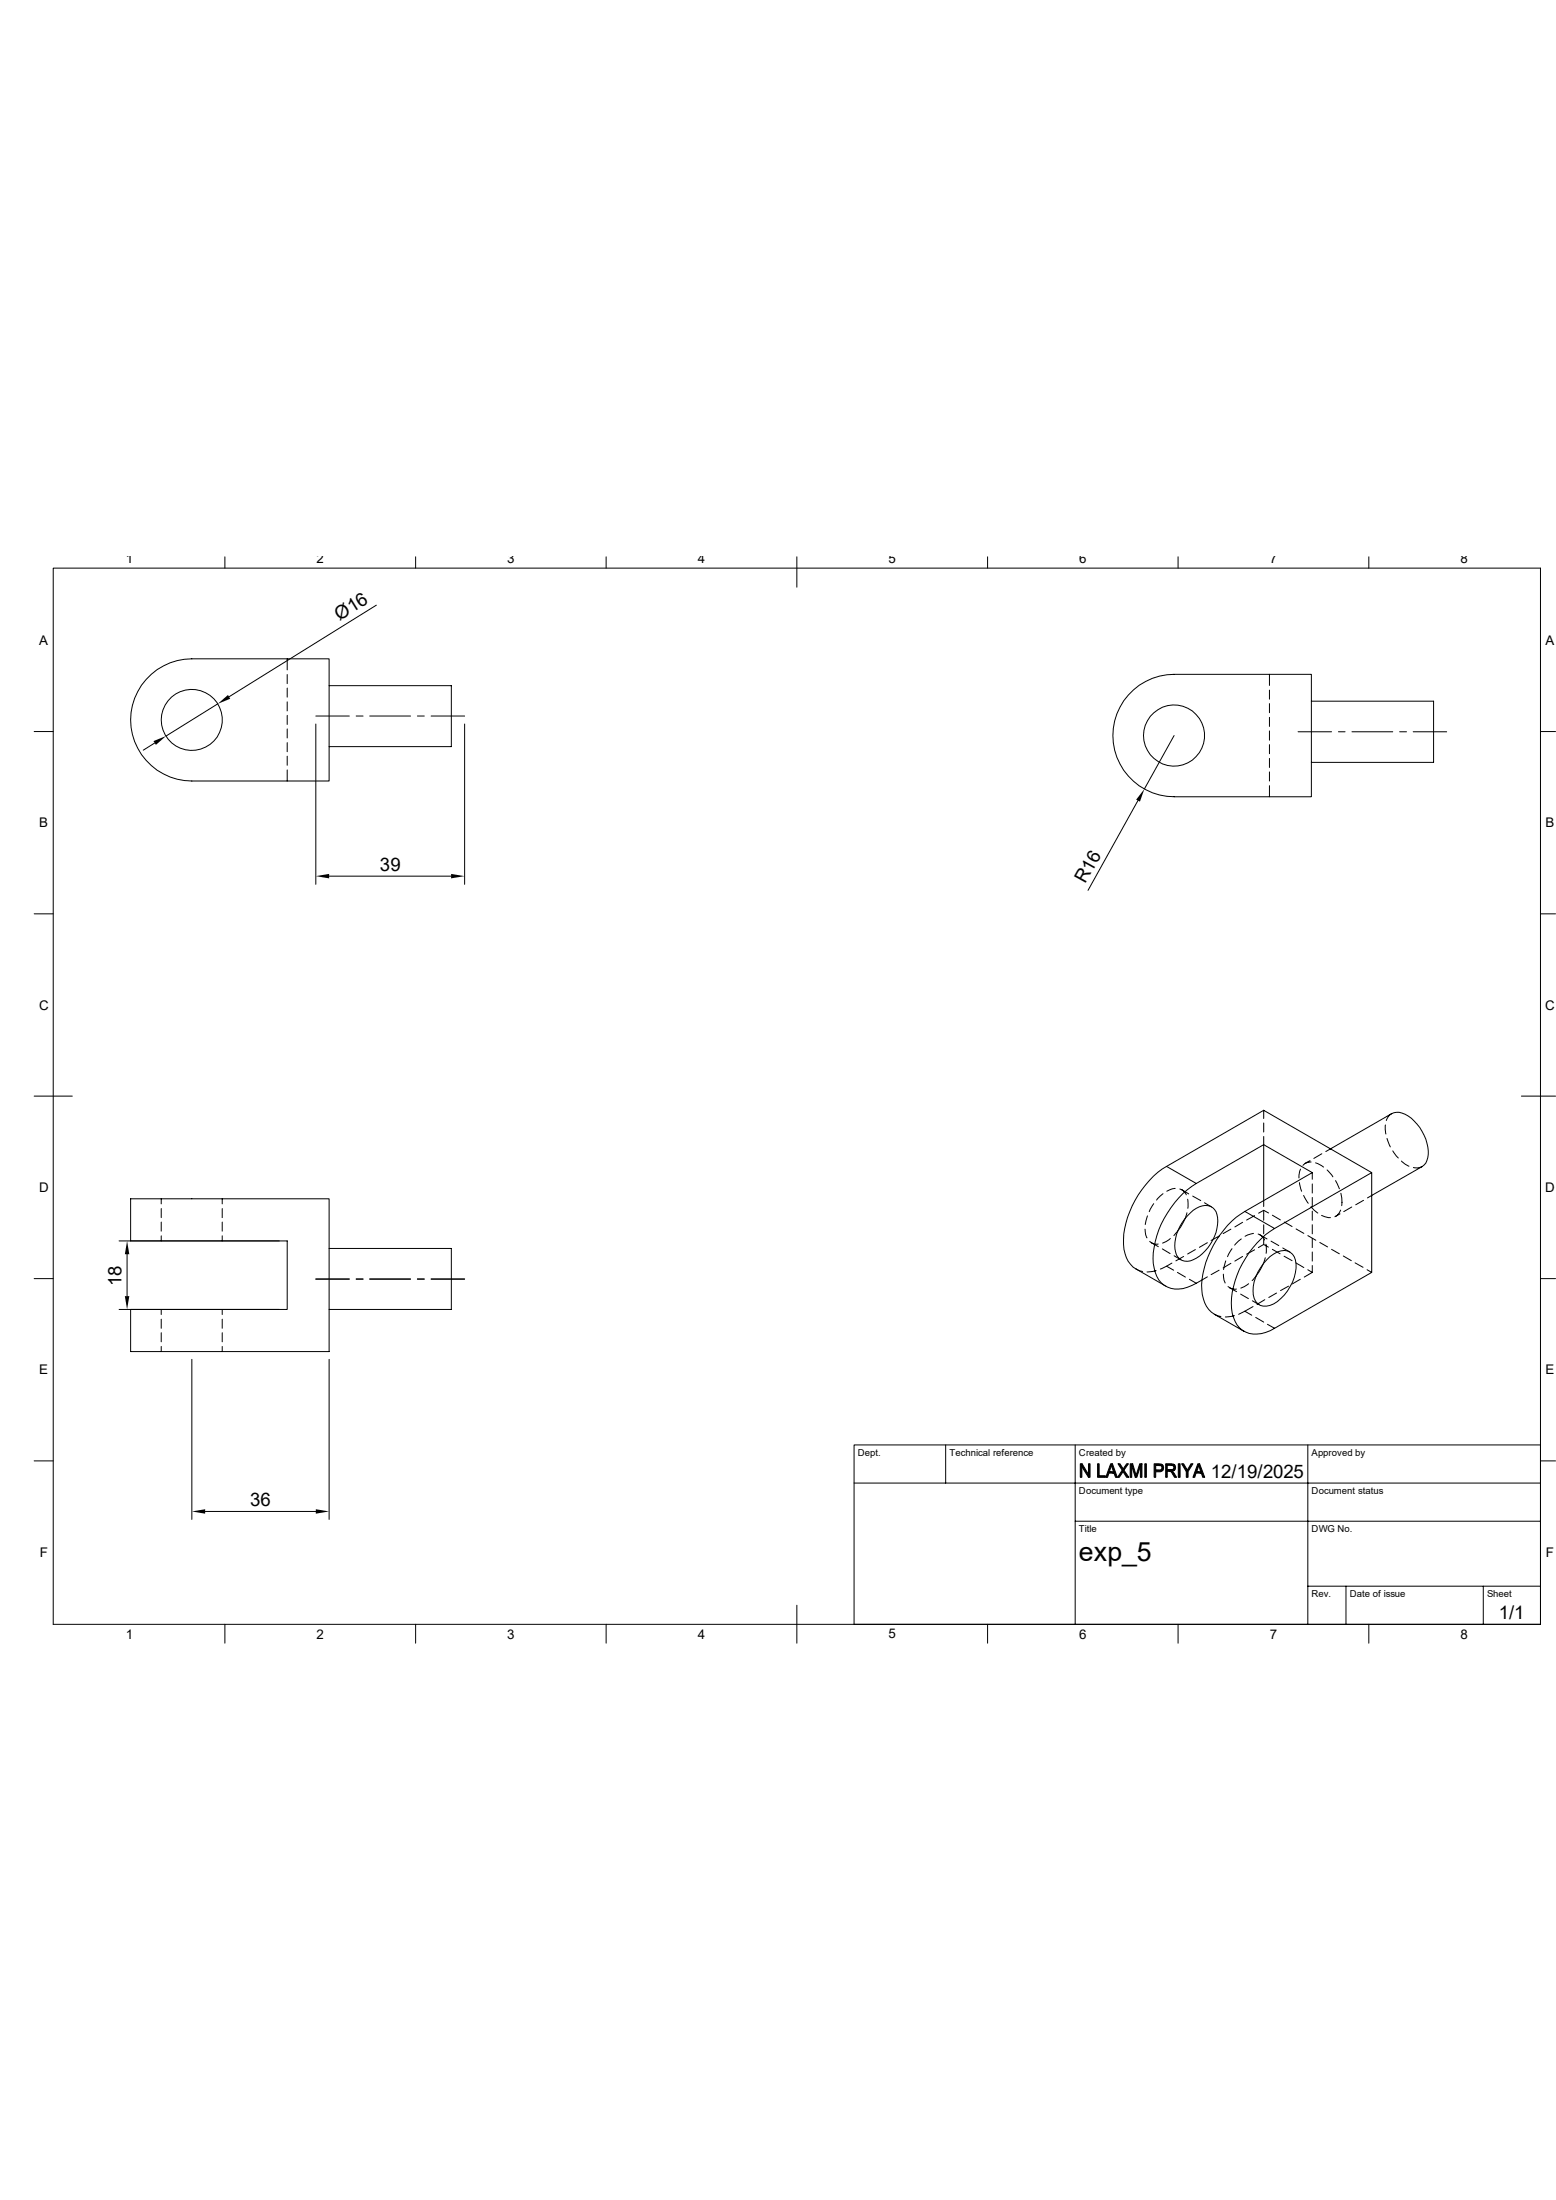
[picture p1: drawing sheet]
<svg xmlns="http://www.w3.org/2000/svg" width="297mm" height="420mm" viewBox="0 0 297 420" stroke-linecap="round" stroke-linejoin="round" font-family="sans-serif">
<g fill="none" stroke="#000" stroke-width=".19">
<path d="M10.2 108.5h283.8v201.6h-283.8zM42.9 106.3v2.2M71.8 115.5l-28.1 17.5M79.3 106.3v2.2M115.7 106.3v2.2M152.1 106.3v5.8M188.5 106.3v2.2M224.9 106.3v2.2M261.3 106.3v2.2M6.5 139.7h3.7M28.9 128.7a11.5 11.5 0 0 1 7.7-2.9h26.2v23.3h-26.2a11.6 11.6 0 0 1-10.9-7.5 11.6 11.6 0 0 1 3.2-12.9zM41.6 134.4l-9.9 6.1"/>
<path d="M54.8 125.8v2.1M54.8 128.8v1.7M54.8 131.4v1.7M54.8 134v1.7M54.8 136.6v1.7M54.8 139.1v1.8M60.3 138.2v30.6M60.3 136.7h6.4M62.8 130.9h23.3v11.6h-23.3M68 136.7h1.3M70.6 136.7h7.8M79.7 136.7h1.3"/>
<path d="M82.3 136.7h6.4M88.7 138.2v30.6M216.4 131.7a11.5 11.5 0 0 1 7.7-3h26.2v23.4h-26.2a11.7 11.7 0 0 1-10.9-7.5 11.7 11.7 0 0 1 3.2-12.9zM242.3 128.7v2.2M242.3 131.7v1.8M242.3 134.3v1.8M242.3 136.9v1.8M242.3 139.5v1.8M247.8 139.7h6.4M250.3 133.9h23.3v11.6h-23.3M255.5 139.7h1.3M258.1 139.7h7.8"/>
<path d="M267.2 139.7h1.3M269.7 139.7h6.4M294 139.7h2.9M29.5 141.9l-2.2 1.3M54.8 141.8v1.7M54.8 144.4v1.7M54.8 147v2.1M217.2 152.8l-9.5 17.2M224.1 140.4l-5.7 10.2M242.3 142.2v1.7M242.3 144.8v1.7M242.3 147.4v1.7"/>
<path d="M242.3 150v2.1M6.5 174.5h3.7M62.8 167.3h23.3M294 174.5h2.9M6.5 209.3h7.3M241.2 212v1.5M241.2 214.4v1.7M241.2 217v1.5l9.3 5.4M241.2 212l-18.5 10.7M241.2 212l20.6 11.9M264.5 214.8v1.7M264.8 217.3l.6 1.6"/>
<path d="M265.6 212.6a2.24 2.24 0 0 0-1 1.3M265.6 212.6a3.9 3.9 0 0 1 4.4 1.4 8.3 8.3 0 0 1 2.5 7 2.27 2.27 0 0 1-1.1 1.7M265.6 212.6l-12.5 7.2M265.9 219.7l1 1.4M290.4 209.3h6.5M22.7 236.9h30.6M24.3 239.4v8M24.9 228.9h37.9v29.1h-37.9v-8h29.9v-13.1h-29.9zM30.8 228.9v.9M30.8 230.7v1.8M30.8 233.3v1.7M30.8 235.9v1"/>
<path d="M42.4 228.9v.9M42.4 230.7v1.8M42.4 233.3v1.7M42.4 235.9v1M62.8 238.3h23.3v11.7h-23.3M218.6 234.7l.1 1.1 .2 .5M219 232.1l-.4 1.7M219.5 237a1.82 1.82 0 0 0 1.6 .5M219.8 237.2l1.3 .8M220.2 229.8l-.8 1.5M221.9 238.4l1.5 .9M222 227.9l-1.2 1.2"/>
<path d="M222.7 222.7a18 18 0 0 0-8.2 14.9 5.5 5.5 0 0 0 2.4 4.7M222.7 222.7l5.6 3.2M223.4 236.4l-1.5 .9M224.1 239.7l1.3 .8M224.3 226.9h-.5l-1.1 .5M225.2 227a1.84 1.84 0 0 1 1.2 1.1M225.6 227.1l1.3 .8M225.9 239.9l-1.4 .8M226.6 231.5a10.1 10.1 0 0 1-2.5 4.4M226.7 232.1a4.2 4.2 0 0 1 4.4-1.8 2.7 2.7 0 0 1 1.4 2.8 8.6 8.6 0 0 1-5.3 7.6 2.27 2.27 0 0 1-2.9-2.2 8.1 8.1 0 0 1 2.4-6.4zM226.7 228.9v1.8M227.7 228.3l1.5 .9"/>
<path d="M228.2 238.5l-1.5 .9M228.3 225.9a17.9 17.9 0 0 0-8.2 15.3 5.3 5.3 0 0 0 2.7 4.5 5.9 5.9 0 0 0 5.5-.7M228.3 225.9l12.9-7.4v11.8M229.9 229.6l1.4 .8M230.5 237.2l-1.6 .9M232.7 236l-1.5 .8M234.9 234.7l-1.4 .8M235.2 238.4l-.9 1.5M236.9 236.5l-1.2 1.2M237.2 239.9l-1.5 .8M237.2 233.3l-1.5 .9M237.6 231.3a18 18 0 0 0-8.2 14.9 5.7 5.7 0 0 0 2.4 4.7"/>
<path d="M237.6 231.3l5.7 3.2M239.3 235.5l-1.6 .5M239.5 238.6l-1.5 .8M239.5 232.1l-1.5 .8M240.2 235.6a2.03 2.03 0 0 1 1.2 1.1M240.5 235.8l1.4 .7M241.2 236.4v1.2l-1 .6M241.2 231.2v1.8M241.2 233.8v1.7M241.2 237.6l.9 .5M241.6 237.5l.1 1.8M242.1 231.6l-.9-.5-1 .5"/>
<path d="M242.6 236.9l1.5 .9M242.9 232l1.5 .9M242.9 238.5l1.4 .9M243.3 234.5a18.4 18.4 0 0 0-8.3 14.3 5.6 5.6 0 0 0 2.8 5.5 5.9 5.9 0 0 0 5.5-.7M243.3 234.5l18.5-10.6v19l-18.5 10.7M244.9 238.3l1.3 .7M245.1 239.8l1.5 .9M245.2 233.3l1.4 .8M247.4 234.6l1.5 .9M248 225.8l.5 1.6M248.2 223.2l-.3 1.7M248.8 228.2l.9 1.5"/>
<path d="M249.6 235.9l1.6 .9M250.1 221.6l-1 .5M250.2 230.4l1.3 1.2M250.3 221.8a2.03 2.03 0 0 0-1.6 .7M250.5 223.9l-12.9 7.4M250.5 223.9v1.2M250.5 226v1.8M250.5 228.6v1.7M250.5 231.2v1.8M250.5 233.8v1.7M250.5 236.4v1.8M250.5 239v1.7"/>
<path d="M251.1 222l1.5 .8M251.9 237.2l1.5 .8M252.3 232l1.7 .5M252.3 220.3l-1.5 .8M253.3 223.4l1.1 1.3M254.2 238.5l1.5 .9M254.9 225.4l.8 1.5M255.8 231.7l-.8 .5M255.9 231l-.6 1-.5 .3M255.9 227.8l.2 .9v1.5M256.4 239.8l1.5 .9M258 230.4l-1.5 .9"/>
<path d="M260.3 229.2l-1.5 .8M267.5 221.7l1.4 .9M271.4 222.7a2.22 2.22 0 0 1-1.6 .2M271.4 222.7l-10.4 6M6.5 244.1h3.7M22.7 250h30.6M30.8 250v1M30.8 251.8v1.8M30.8 254.4v1.8M30.8 257v1M36.6 259.5v30.6M42.4 250v1"/>
<path d="M42.4 251.8v1.8M42.4 254.4v1.8M42.4 257v1M60.3 244.2h6.4M62.8 259.5v30.6M68 244.2h1.3M70.6 244.2h7.8M79.7 244.2h1.3M82.3 244.2h6.4M216.9 242.3l1.2 .4M216.9 242.3l5.6 3.2M220.7 242.6l-1.8 .2"/>
<path d="M221.5 242.3l1.2-.6 1.3 .8M223.7 241.1l-1 .6M224.7 242.9l1.6 .9M227 244.2l1.3 .8M230.5 243.8l-2.2 1.2M231.8 250.9l1.2 .4M231.8 250.9l5.7 3.3M232.7 242.5l-1.5 .8M233.5 243.2l.1 1.2 .2 .5M234 240.7l-.4 1.7M234.4 245.6l.1 .1a1.77 1.77 0 0 0 1.5 .4M234.7 245.8l1.4 .8"/>
<path d="M234.9 241.2l-1.4 .9M235.6 251.2l-1.7 .2M236.4 250.9l1.2-.6 1.3 .8M236.8 247.1l1.5 .8M238.3 245.1l-1.4 .8M239.1 248.3l1.3 .8M239.2 249.4l-1.6 .9M239.7 251.5l1.5 .9M241.4 248.1l-1.5 .9M241.5 240.1a10.1 10.1 0 0 1-2.5 4.4M241.8 240.5a4.3 4.3 0 0 1 3.9-1.7 2.87 2.87 0 0 1 1.7 3.3 8.7 8.7 0 0 1-5 7.1 2.42 2.42 0 0 1-3.2-2.8 8.8 8.8 0 0 1 2.6-5.9zM241.9 252.8l1.4 .8"/>
<path d="M243.7 246.8l-1.5 .9M246 245.5l-1.6 .9M247.4 241.1l1.5 .9M248.2 244.2l-1.5 .9M249.6 242.4l.9 .5M250.5 241.6v1.3M250.5 242.9l-1.5 .9M258.7 241.1l1.5 .8M260.9 242.4l.9 .5M294 244.1h2.9M6.5 278.9h3.7M180.5 275.8v7.3"/>
<path d="M205.2 275.8v34.3M249.6 275.8v34.3M294 275.8h-131v34.3M294 278.9h2.9M39.2 288.5h21.1M163 283.1h131M205.2 290.4h88.8M42.9 310.1v3.6M79.3 310.1v3.6M115.7 310.1v3.6M152.1 306.5v7.2M188.5 310.1v3.6"/>
<path d="M224.9 310.1v3.6M249.6 302.8h44.4M256.9 302.8v7.3M261.3 310.1v3.6M283.1 302.8v7.3"/>
<circle cx="36.6" cy="137.4" r="5.8"/>
<circle cx="224.1" cy="140.4" r="5.8"/>
</g>
<g fill="#000" stroke="#000" stroke-width=".19">
<path d="M206.2 279.4h.3v2.6h-.3z" fill-rule="evenodd"/>
<path d="M206.5 279.4l1.3 2.1v.5l-1.3-2z" fill-rule="evenodd"/>
<path d="M207.8 279.4h.3v2.6h-.3z" fill-rule="evenodd"/>
<path d="M209.5 279.4h.3v2.3h1.2v.3h-1.5z" fill-rule="evenodd"/>
<path d="M212 279.4h.3l-.5 1.6 .8 .2h-.9l-.3 .8h-.3z" fill-rule="evenodd"/>
<path d="M212.3 279.4l1 2.6h-.4l-.3-.8-.8-.2h.8l-.5-1.3z" fill-rule="evenodd"/>
<path d="M213.4 279.4h.4l1.7 2.6h-.4z" fill-rule="evenodd"/>
<path d="M215.1 279.4h.3l-.9 1.3-.1-.3z" fill-rule="evenodd"/>
<path d="M216.2 279.4l.7 2.2-.2 .4-.7-2.2z" fill-rule="evenodd"/>
<path d="M215.7 279.4h.5l-.2 .4v2.2h-.3z" fill-rule="evenodd"/>
<path d="M217.6 279.4h.4l-.3 .5-.7 2.1h-.3z" fill-rule="evenodd"/>
<path d="M218 279.4v2.6h-.3v-2.1z" fill-rule="evenodd"/>
<path d="M220.3 279.4l1.3 .1 .4 .2-1.4 .1v.9h1.4l-.5 .3h-.9v1h-.3z" fill-rule="evenodd"/>
<path d="M221.2 279.8l.8-.1 .1 .5-.1 .5h-1.4h.6a.45 .45 0 0 0 .6-.5 .45 .45 0 0 0-.6-.4z" fill-rule="evenodd"/>
<path d="M222.5 279.4l1.4 .1 .3 .2h-1.4v.9h1.4l-.3 .2-1.1 .1v1.1h-.3z" fill-rule="evenodd"/>
<path d="M223.6 279.7h.6l.2 .5-.2 .4h-1.4h.7a.44 .44 0 0 0 .6-.4 .44 .44 0 0 0-.5-.5z" fill-rule="evenodd"/>
<path d="M225.6 279.4h.3l.6 .9 .2 .4-.3 .2z" fill-rule="evenodd"/>
<path d="M227.3 279.4h.4l-.9 1.5v1.1h-.4v-1.1z" fill-rule="evenodd"/>
<path d="M228.6 279.4h.4l-.6 1.6 .9 .2h-1l-.3 .8h-.3z" fill-rule="evenodd"/>
<path d="M229 279.4l1 2.6h-.4l-.3-.8-.9-.2h.8l-.4-1.2z" fill-rule="evenodd"/>
<path d="M214.2 280.7l.1 .3-.6 1h-.4z" fill-rule="evenodd"/>
<path d="M218.5 279.4h.3v2.6h-.3z" fill-rule="evenodd"/>
<path d="M223.2 280.9h.7l.7 1.1h-.4l-.3-.5a.71 .71 0 0 0-.7-.6z" fill-rule="evenodd"/>
<path d="M224.9 279.4h.4v2.6h-.4z" fill-rule="evenodd"/>
</g>
<path d="M41.6 134.4l1.9-1.7 .4 .7zM29.3 141.5l2.4-1-1.9 1.7zM218.4 150.6l-.8 2.4-.7-.3zM60.3 167.3l2.5-.5v.9zM86.1 166.8l2.6 .5-2.6 .4zM24.3 236.9l.4 2.5h-.9zM23.8 247.4h.9l-.4 2.6zM36.6 288.5l2.6-.4v.9zM60.3 288.1l2.5 .4-2.5 .5z" fill="#000"/>
<text font-size="5.1" x="206" y="298.1">exp_5</text>
<g font-size="3.6">
<text x="64.8" y="118.6" transform="rotate(-32 64.8 118.6)">Ø16</text>
<text x="72.5" y="166.2">39</text>
<text x="207.1" y="168.8" transform="rotate(-61 207.1 168.8)">R16</text>
<text x="23.2" y="245.5" transform="rotate(-90 23.2 245.5)">18</text>
<text x="47.8" y="287.5">36</text>
<text x="231.1" y="282.1">12/19/2025</text>
<text x="286.1" y="309.1">1/1</text>
</g>
<g font-size="2.5">
<text x="24" y="107.6">1</text>
<text x="60.4" y="107.6">2</text>
<text x="96.8" y="107.5">3</text>
<text x="133.2" y="107.6">4</text>
<text x="169.6" y="107.5">5</text>
<text x="206" y="107.5">6</text>
<text x="242.4" y="107.5">7</text>
<text x="278.8" y="107.5">8</text>
<text x="7.5" y="123.1">A</text>
<text x="295" y="123.1">A</text>
<text x="7.5" y="157.9">B</text>
<text x="295" y="157.9">B</text>
<text x="7.5" y="192.8">C</text>
<text x="294.9" y="192.8">C</text>
<text x="7.5" y="227.6">D</text>
<text x="294.9" y="227.6">D</text>
<text x="7.5" y="262.4">E</text>
<text x="295" y="262.4">E</text>
<text x="7.6" y="297.2">F</text>
<text x="295.1" y="297.2">F</text>
<text x="24" y="312.8">1</text>
<text x="60.4" y="312.8">2</text>
<text x="96.8" y="312.8">3</text>
<text x="133.2" y="312.8">4</text>
<text x="169.6" y="312.8">5</text>
<text x="206" y="312.8">6</text>
<text x="242.4" y="312.8">7</text>
<text x="278.8" y="312.8">8</text>
</g>
<g font-size="1.8">
<text x="163.7" y="277.9">Dept.</text>
<text x="181.2" y="277.9">Technical reference</text>
<text x="206" y="277.9">Created by</text>
<text x="250.4" y="277.9">Approved by</text>
<text x="206" y="285.2">Document type</text>
<text x="250.4" y="285.2">Document status</text>
<text x="206" y="292.4">Title</text>
<text x="250.4" y="292.4">DWG No.</text>
<text x="250.4" y="304.8">Rev.</text>
<text x="257.6" y="304.8">Date of issue</text>
<text x="283.9" y="304.8">Sheet</text>
</g>
</svg>
